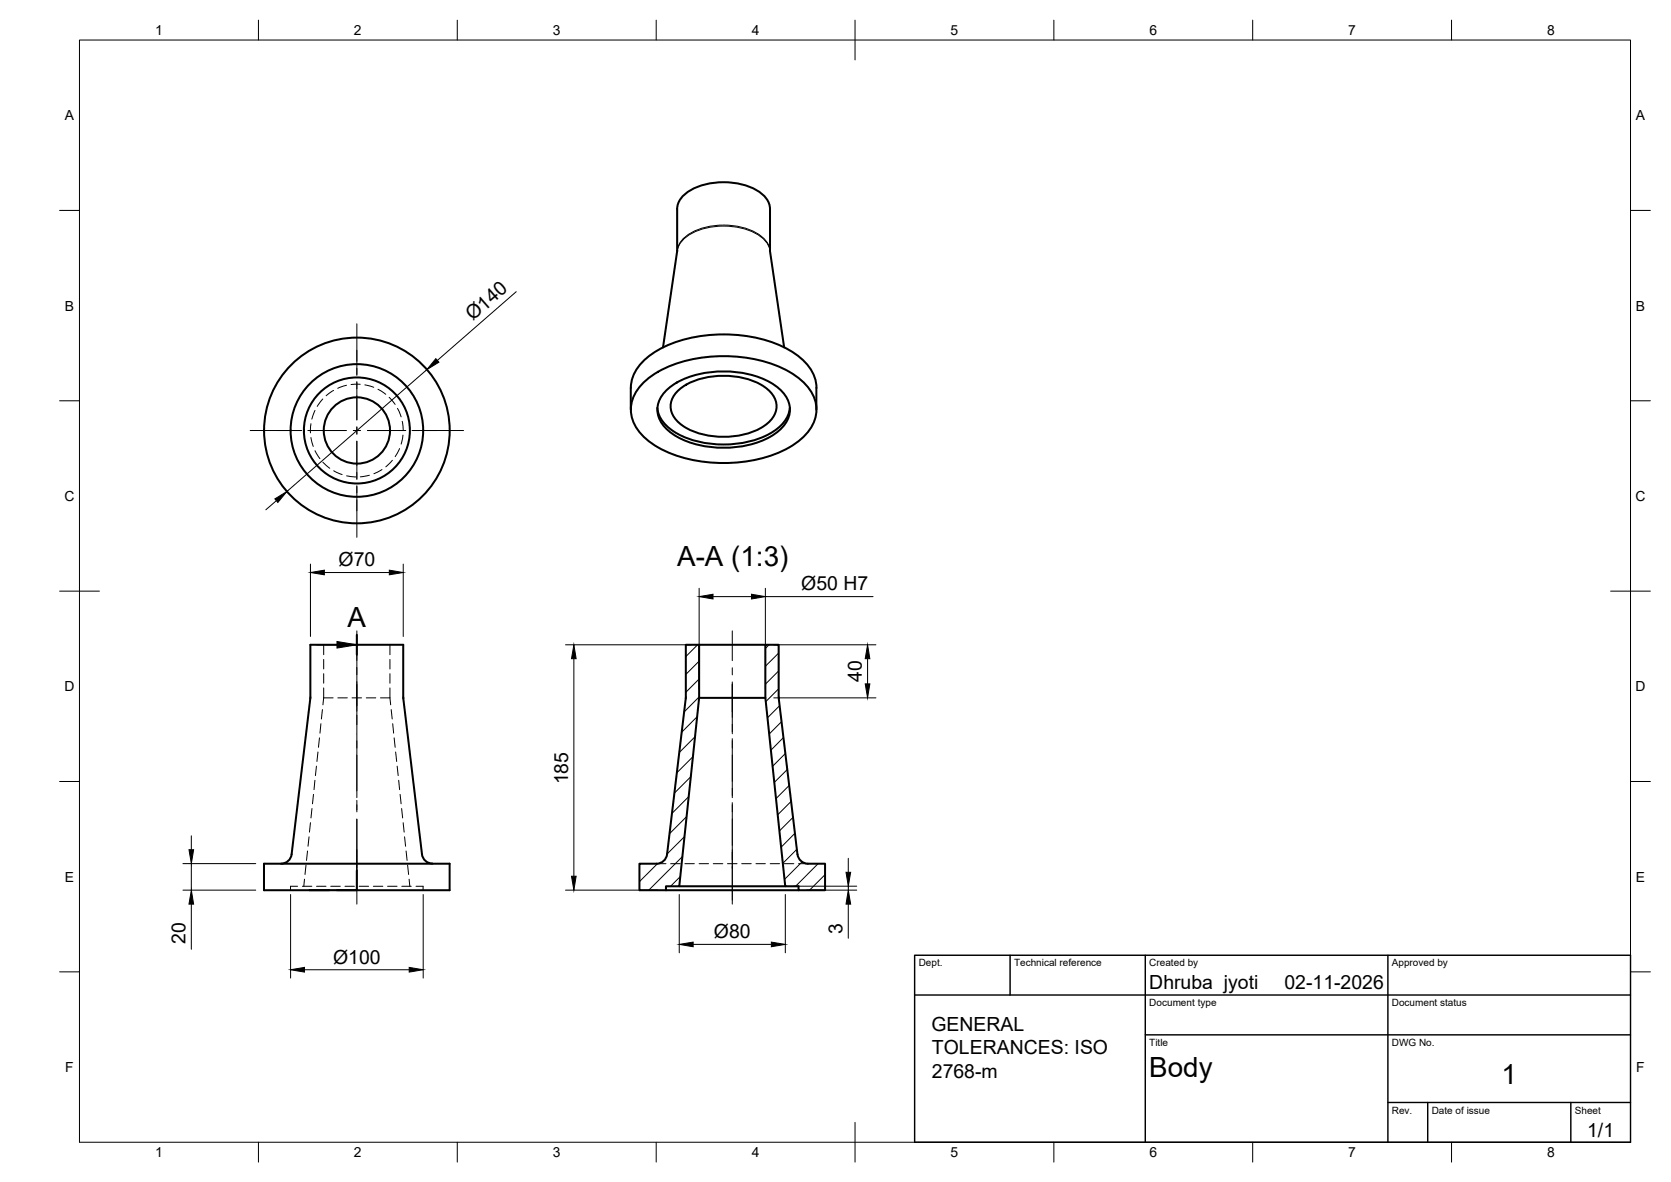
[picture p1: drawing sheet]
<svg xmlns="http://www.w3.org/2000/svg" width="420mm" height="297mm" viewBox="0 0 420 297" stroke-linecap="round" stroke-linejoin="round" font-family="sans-serif">
<!-- layer: Hidden -->
<g fill="none" stroke="#000" stroke-width=".25">
<path d="M83.9 98.1l-1.9 1.3M87.1 96.8l-2.2 .8M90.6 96.6h-2.3M91.7 96.7l2.3 .6M95 97.8l2 1.3M97.9 99.9l1.5 1.7M78.2 106.5l-.1 2.3M78.2 109.9l.6 2.3M79.2 103.2l-.8 2.1M79.2 113.3l1.2 2M81.2 100.3l-1.4 1.8M81.2 116.1l1.7 1.6"/>
<path d="M83.9 118.3l2.1 1M87.1 119.6l2.4 .3M92.9 119.4l-2.3 .4M96.1 118l-2.1 1M98.7 115.7l-1.7 1.6M99.9 102.6l1 2.2M100.5 112.7l-1.1 2.1M101.1 105.9l.3 2.3M101.3 109.3l-.4 2.3M81.1 178.3l-.3 2.4M81.4 175.4h2.4M81.4 162v2.5"/>
<path d="M81.4 165.7v2.4M81.4 169.3v2.4M81.4 172.9v2.5M81.4 175.4l-.2 1.7M84.9 175.4h2.4M88.5 175.4h2.4M92.1 175.4h2.4M95.7 175.4h2.3M98 162v2.5M98 165.7v2.4M98 169.3v2.4M98 172.9v2.5"/>
<path d="M98 175.4l.2 1.7M98.4 178.3l.2 2.4M78.8 199.6l-.2 2.4M79.2 196.1l-.2 2.3M79.6 192.5l-.3 2.4M79.9 189l-.2 2.4M80.3 185.4l-.2 2.4M80.7 181.9l-.2 2.3M98.7 181.9l.3 2.3M99.1 185.4l.3 2.4M99.5 189l.2 2.4M99.9 192.5l.2 2.4"/>
<path d="M100.2 196.1l.3 2.3M100.6 199.6l.3 2.4M76.9 217.4l-.2 2.4M77.3 213.9l-.2 2.3M77.7 210.3l-.3 2.4M78.1 206.7l-.3 2.4M78.4 203.2l-.2 2.4M101 203.2l.2 2.4M101.4 206.7l.2 2.4M101.7 210.3l.3 2.4M102.1 213.9l.3 2.3M102.5 217.4l.2 2.4"/>
<path d="M165.1 217.1h2.3M168.6 217.1h2.4M172.2 217.1h2.4M175.8 217.1h2.4M179.3 217.1h2.4M182.9 217.1h2.4M186.5 217.1h2.4M190.1 217.1h2.3M193.7 217.1h2.3M197.2 217.1h2.4M200.8 217.1h2.4M74.8 222.7h-1.8v1"/>
<path d="M76 222.7h2.4M76.6 220.9l-.2 1.8M79.6 222.7h2.4M83.2 222.7h2.4M86.7 222.7h2.4M90.3 222.7h2.4M93.9 222.7h2.4M97.5 222.7h2.3M101 222.7h2.4M102.9 220.9l.1 1.8M104.6 222.7h1.8v1"/>
</g>
<!-- layer: Visible -->
<g fill="none" stroke="#000" stroke-width=".51">
<path d="M170.3 52.5a6.7 6.7 0 0 1 5-5.5 18.3 18.3 0 0 1 15.4 1 5.6 5.6 0 0 1 2.9 4.5M170.3 52.5v10.6M193.6 52.5v10.6M170.3 63l-3.6 24.3M193.6 63l3.6 24.3M161.5 96.5a27 27 0 0 1 16.5-6.8 34.2 34.2 0 0 1 22 4.7 10.1 10.1 0 0 1 5.1 10.3 13.8 13.8 0 0 1-8.2 8.6 37 37 0 0 1-31.4-.9 11.9 11.9 0 0 1-6.9-8.9 9.2 9.2 0 0 1 2.9-7zM167.8 97.9a22.1 22.1 0 0 1 15.8-4.5 21.1 21.1 0 0 1 12.5 4.5 6.4 6.4 0 0 1 0 10.1 22.1 22.1 0 0 1-15.7 4.5 21.1 21.1 0 0 1-12.6-4.5 6.4 6.4 0 0 1 0-10.1zM170.5 98.2a18.2 18.2 0 0 1 14.3-3.6 14.2 14.2 0 0 1 9.3 4.4 5 5 0 0 1-.7 7 18.2 18.2 0 0 1-14.4 3.6 14.2 14.2 0 0 1-9.3-4.4 5 5 0 0 1 .8-7zM158.6 102.9v-5.4a10.9 10.9 0 0 1 5.5-8.7 34.7 34.7 0 0 1 24.1-4.3 24.4 24.4 0 0 1 14.8 7.2 9.2 9.2 0 0 1 2.3 5.8v5.4M165.3 102.5a9.1 9.1 0 0 0 5.7 6.9 26.2 26.2 0 0 0 23.1-.7 8.6 8.6 0 0 0 4.5-6.2M78 175.5l-4.7 39.2M78 175.2v-13.2h23.4v13.2"/>
<path d="M78 175.2v.3M101.4 175.2v.3M101.4 175.5l4.7 39.2M172.4 175.5l-4.7 39.2M172.4 175.2v-13.2h3.4v13.4l-5 47.3h-3.4v1M172.4 175.2v.3M175.8 175.4h16.6M175.8 162h16.6M195.8 175.2v-13.2h-3.4v13.4l5 47.3h3.4v1h6.7v-6.6h-4.3a2.66 2.66 0 0 1-2.7-2.4M195.8 175.2v.3M195.8 175.5l4.7 39.2M66.4 217.1h46.7v6.6h-46.7z"/>
<path d="M73.3 214.7a2.67 2.67 0 0 1-2.6 2.3M106.1 214.7a2.67 2.67 0 0 0 2.7 2.3M167.7 214.7a2.67 2.67 0 0 1-2.6 2.3l-4.3 .1v6.6h40M170.8 222.7h26.6"/>
<circle cx="89.7" cy="108.2" r="8.3"/>
<circle cx="89.7" cy="108.2" r="13.3"/>
<circle cx="89.7" cy="108.2" r="16.7"/>
<circle cx="89.7" cy="108.2" r="23.3"/>
</g>
<!-- layer: Visible Narrow -->
<path d="M170.3 63.1a6.4 6.4 0 0 1 4.6-5.2 18.1 18.1 0 0 1 16.2 1.2 5.6 5.6 0 0 1 2.5 4M170.3 63a7.8 7.8 0 0 1 6.1-5.4 17.5 17.5 0 0 1 15.3 2.2 5.2 5.2 0 0 1 1.9 3.2" fill="none" stroke="#000" stroke-width=".25"/>
<!-- layer: BORDER -->
<g fill="none" stroke="#000" stroke-width=".25">
<path d="M20 10.1h390v276.9h-390zM65 5.1v5M115 5.1v5M165 5.1v5M215 5.1v10M265 5.1v5M315 5.1v5M365 5.1v5M15 52.9h5M410 52.9h5M15 100.7h5M410 100.7h5"/>
<path d="M15 148.6h10M405 148.6h10M15 196.4h5M410 196.4h5M15 244.2h5M410 244.2h5M65 287v5M115 287v5M165 287v5M215 282.1v9.9M265 287v5M315 287v5"/>
<path d="M365 287v5"/>
</g>
<!-- layer: TITLEBLOCK -->
<path d="M230 240.1h180v46.9h-180zM230 250h180M254 240.1v9.9M288 240.1v46.9M349 240.1v46.9M288 260.1h122M349 277.1h61M359 277.1v9.9M395 277.1v9.9" fill="none" stroke="#000" stroke-width=".36"/>
<!-- layer: Smart Centers -->
<g fill="none" stroke="#000" stroke-width=".25">
<path d="M89.7 81.4v12.9M89.7 95.9v9.6M62.9 108.2h13M77.4 108.2h9.7M88.8 108.2h1.8M89.7 107.3v1.8M89.7 110.9v9.6M92.4 108.2h9.6M103.6 108.2h13M89.7 122.1v12.9M89.7 158.5v7.5M184.1 158.5v7.5"/>
<path d="M89.7 167.7v1.8M89.7 171.3v13.1M184.1 167.8v1.8M184.1 171.4v13M89.7 186.2v1.8M89.7 189.7v10.8M184.1 185.6v14.9M89.7 202.3v1.7M89.7 205.8v21.4M184.1 201.7v25.5"/>
</g>
<!-- layer: Hatching -->
<g fill="none" stroke="#000" stroke-width=".25">
<path d="M175.4 162l-3 3M175.8 166.1l-3.4 3.4M175.8 170.6l-3.4 3.4M175.8 175.1l-3.8 3.8M193.4 162l-1 .9M195.8 164.1l-3.4 3.3M195.8 168.6l-3.4 3.3M195.8 173.1l-3.2 3.2M196 177.3l-3 3.1M173.7 195.2l-4.1 4.1M174.2 190.2l-4 4M174.8 185.2l-4 3.9"/>
<path d="M175.3 180.1l-3.9 3.9M196.5 181.4l-3.1 3.1M197 185.4l-3.2 3.1M197.5 189.4l-3.2 3.2M198 193.4l-3.3 3.2M198.4 197.4l-3.3 3.3M160.8 217v.1M165.3 217l-4.5 4.6M171.6 215.3l-8.5 8.4M172.1 210.3l-4.4 4.3M172.6 205.2l-4.2 4.3M173.2 200.2l-4.2 4.2"/>
<path d="M198.9 201.4l-3.3 3.4M199.4 205.4l-3.4 3.4M199.9 209.4l-3.5 3.5M200.4 213.4l-3.6 3.5M201.7 216.6l-4.4 4.4M205.7 217l-5.6 5.7M207.5 219.8l-3.9 3.9M171 220.3l-2.4 2.4"/>
</g>
<!-- layer: Section Lines -->
<path d="M89.7 159.5v5M89.7 218.7v5h-5M77.8 223.7h5" fill="none" stroke="#000" stroke-width=".51"/>
<path d="M79.7 162h5M89.7 164.5v12.8M89.7 179.7v2.4M89.7 184.5v14.3M89.7 201.1v2.4M89.7 205.9v12.8M82.8 223.7h1.9" fill="none" stroke="#000" stroke-width=".25"/>
<path d="M84.7 161.2l5 .8-5 .9z" fill="#000" stroke="#000" stroke-width=".25"/>
<!-- layer: FD_Dimensions -->
<g fill="none" stroke="#000" stroke-width=".25">
<path d="M129.8 73.3l-19.8 17.3M107.3 92.9l-35.2 30.6M69.5 125.8l-2.7 2.3M78.1 141.8v18.1M81.6 143.9h16.3M101.4 141.8v18.1M175.8 147.8v25.5M179.3 149.9h9.7M192.4 147.8v25.5M192.4 149.9h27.1M142.2 162h31.5M144.3 165.5v54.7"/>
<path d="M194.6 162h25.6M194.6 175.4h25.6M218.1 165.5v6.4M46 217h18.3M48.1 210v3.5M48.1 217v6.7M213.3 215.7v3.5M46 223.7h18.3M48.1 227.2v11.4M73.1 224.8v21M106.4 224.8v21M142.2 223.7h23.2"/>
<path d="M170.8 224.8v14.6M174.3 237.3h19.7M197.5 224.8v14.6M199.6 222.7h15.8M202.9 223.7h12.5M213.3 222.7v1M213.3 227.2v8.6M76.6 243.7h26.3"/>
</g>
<g fill="#000" stroke="#000" stroke-width=".25">
<path d="M109.6 90.1l.8 .9-3.1 1.9zM69.1 125.4l3-1.9-2.2 2.8zM78.1 143.9l3.5-.6v1.1zM97.9 143.3l3.5 .6-3.5 .5zM175.8 149.9l3.5-.6v1.2zM189 149.3l3.4 .6-3.4 .6zM144.3 162l.6 3.5h-1.2zM218.1 162l.6 3.5h-1.1zM217.6 171.9h1.1l-.6 3.5zM47.5 213.5h1.2l-.6 3.5zM212.7 219.2h1.2l-.6 3.5zM48.1 223.7l.6 3.5h-1.2z"/>
<path d="M143.7 220.2h1.2l-.6 3.5zM170.8 237.3l3.5-.5v1.1zM194 236.8l3.5 .5-3.5 .6zM213.3 223.7l.6 3.5h-1.2zM73.1 243.7l3.5-.6v1.2zM102.9 243.1l3.5 .6-3.5 .6z"/>
</g>
<g font-size="7">
<text x="170.3" y="142.3">A-A (1:3)</text>
<text x="87.4" y="157.5">A</text>
<text x="289" y="270.6">Body</text>
<text x="377.5" y="272.3">1</text>
</g>
<g font-size="4.9">
<text x="118.9" y="80.8" transform="rotate(-41 118.9 80.8)">Ø140</text>
<text x="85.1" y="142.3">Ø70</text>
<text x="201.5" y="148.4">Ø50 H7</text>
<text x="216.7" y="171.3" transform="rotate(-90 216.7 171.3)">40</text>
<text x="142.8" y="197.1" transform="rotate(-90 142.8 197.1)">185</text>
<text x="46.7" y="237.3" transform="rotate(-90 46.7 237.3)">20</text>
<text x="179.5" y="235.8">Ø80</text>
<text x="211.8" y="234.6" transform="rotate(-90 211.8 234.6)">3</text>
<text x="83.8" y="242.2">Ø100</text>
<text x="289" y="248.5">Dhruba jyoti</text>
<text x="323" y="248.5">02-11-2026</text>
<text x="234.2" y="259">GENERAL</text>
<text x="234.3" y="265">TOLERANCES: ISO</text>
<text x="234.3" y="270.8">2768-m</text>
<text x="399.1" y="285.7">1/1</text>
</g>
<g font-size="3.5">
<text x="39" y="8.8">1</text>
<text x="89" y="8.8">2</text>
<text x="139" y="8.8">3</text>
<text x="189" y="8.8">4</text>
<text x="239" y="8.8">5</text>
<text x="289" y="8.8">6</text>
<text x="339" y="8.8">7</text>
<text x="389" y="8.8">8</text>
<text x="16.3" y="30.2">A</text>
<text x="411.3" y="30.2">A</text>
<text x="16.3" y="78">B</text>
<text x="411.3" y="78">B</text>
<text x="16.2" y="125.9">C</text>
<text x="411.2" y="125.9">C</text>
<text x="16.2" y="173.7">D</text>
<text x="411.2" y="173.7">D</text>
<text x="16.3" y="221.6">E</text>
<text x="411.3" y="221.6">E</text>
<text x="16.4" y="269.4">F</text>
<text x="411.4" y="269.4">F</text>
<text x="39" y="290.8">1</text>
<text x="89" y="290.8">2</text>
<text x="139" y="290.8">3</text>
<text x="189" y="290.8">4</text>
<text x="239" y="290.8">5</text>
<text x="289" y="290.8">6</text>
<text x="339" y="290.8">7</text>
<text x="389" y="290.8">8</text>
</g>
<g font-size="2.5">
<text x="231" y="242.9">Dept.</text>
<text x="255" y="242.9">Technical reference</text>
<text x="289" y="242.9">Created by</text>
<text x="350" y="242.9">Approved by</text>
<text x="289" y="252.8">Document type</text>
<text x="350" y="252.8">Document status</text>
<text x="289" y="262.9">Title</text>
<text x="350" y="262.9">DWG No.</text>
<text x="350" y="279.9">Rev.</text>
<text x="360" y="279.9">Date of issue</text>
<text x="396" y="279.9">Sheet</text>
</g>
</svg>
